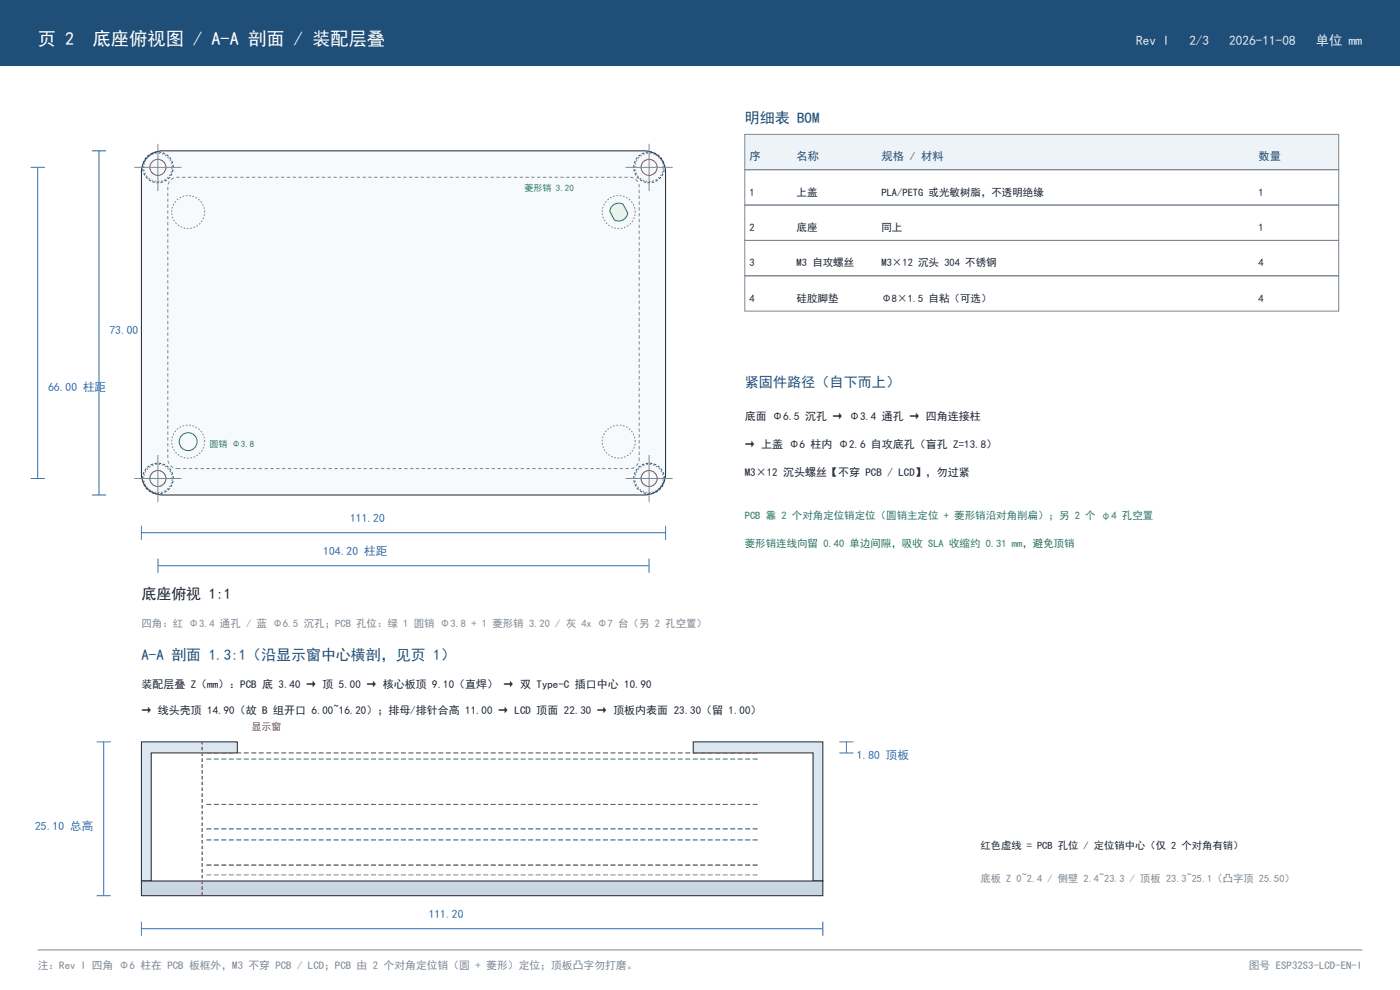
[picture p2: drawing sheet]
<svg xmlns="http://www.w3.org/2000/svg" width="297mm" height="210mm" viewBox="0 0 297 210" stroke-linecap="round" stroke-linejoin="round" font-family="sans-serif">
<path d="M0 0h297v14h-297z" fill-rule="evenodd" fill="#1f4e79"/>
<path d="M31.1 33.6a4.5 4.5 0 0 1 3.4-1.6h102.2a4.5 4.5 0 0 1 4.5 4.5v64a4.5 4.5 0 0 1-4.5 4.5h-102.2a4.5 4.5 0 0 1-4.5-4.5v-64a4.5 4.5 0 0 1 1.1-2.9z" fill-rule="evenodd" fill="#f7fafc"/>
<path d="M31.1 33.6a4.5 4.5 0 0 1 3.4-1.6h102.2a4.5 4.5 0 0 1 4.5 4.5v64a4.5 4.5 0 0 1-4.5 4.5h-102.2a4.5 4.5 0 0 1-4.5-4.5v-64a4.5 4.5 0 0 1 1.1-2.9z" fill="none" stroke="#1b2430" stroke-width=".21"/>
<path d="M36.2 38.2l.9-.5 .5-.1h96a2 2 0 0 1 2 2v57.8a2 2 0 0 1-2 2h-96a2 2 0 0 1-2-2v-57.8l.1-.5z" fill="none" stroke="#7b8794" stroke-width=".21" stroke-dasharray=".7 .5" stroke-linecap="butt"/>
<g fill="none" stroke="#c0392b" stroke-width=".21">
<circle cx="33.5" cy="35.5" r="1.7"/>
<circle cx="137.7" cy="35.5" r="1.7"/>
<circle cx="33.5" cy="101.5" r="1.7"/>
<circle cx="137.7" cy="101.5" r="1.7"/>
</g>
<path d="M36.7 35.5a3.3 3.3 0 0 0-4.6-2.9 3.3 3.3 0 0 0-.6 5.5 3.3 3.3 0 0 0 5.2-1.9v-.7M140.9 35.5a3.3 3.3 0 0 0-4.6-2.9 3.3 3.3 0 0 0-.6 5.5 3.3 3.3 0 0 0 5.2-1.9v-.7M36.7 101.5a3.3 3.3 0 0 0-4.6-2.9 3.3 3.3 0 0 0-.6 5.5 3.3 3.3 0 0 0 5.2-1.9v-.7M140.9 101.5a3.3 3.3 0 0 0-4.6-2.9 3.3 3.3 0 0 0-.6 5.5 3.3 3.3 0 0 0 5.2-1.9v-.7" fill="none" stroke="#1f4e79" stroke-width=".21" stroke-dasharray=".5 .4" stroke-linecap="butt"/>
<path d="M36.5 35.5a3 3 0 0 0-4.3-2.7 3 3 0 0 0-.6 5 3 3 0 0 0 4.8-1.6l.1-.7M140.7 35.5a3 3 0 0 0-4.3-2.7 3 3 0 0 0-.6 5 3 3 0 0 0 4.8-1.6l.1-.7M43.4 45a3.5 3.5 0 0 0-5-3.1 3.5 3.5 0 0 0-.6 5.9 3.5 3.5 0 0 0 5.5-2.1l.1-.7M134.8 45a3.5 3.5 0 0 0-5.1-3.1 3.5 3.5 0 0 0-.6 5.9 3.5 3.5 0 0 0 5.6-2.1l.1-.7M43.4 93.7a3.5 3.5 0 0 0-5-3.2 3.5 3.5 0 0 0-.6 6 3.5 3.5 0 0 0 5.5-2.1l.1-.7M134.8 93.7a3.5 3.5 0 0 0-5.1-3.2 3.5 3.5 0 0 0-.6 6 3.5 3.5 0 0 0 5.6-2.1l.1-.7M36.5 101.5a3 3 0 0 0-4.3-2.7 3 3 0 0 0-.6 5 3 3 0 0 0 4.8-1.6l.1-.7M140.7 101.5a3 3 0 0 0-4.3-2.7 3 3 0 0 0-.6 5 3 3 0 0 0 4.8-1.6l.1-.7" fill="none" stroke="#7b8794" stroke-width=".21" stroke-dasharray=".4 .4" stroke-linecap="butt"/>
<path d="M28.5 35.5h10M33.5 30.5v10M132.7 35.5h10M137.7 30.5v10M33.5 96.5v10M137.7 96.5v10M28.5 101.5h10M132.7 101.5h10" fill="none" stroke="#7b8794" stroke-width=".21"/>
<circle cx="39.9" cy="93.7" r="1.9" fill="none" stroke="#2e7d52" stroke-width=".21"/>
<path d="M129.9 43.7a1.9 1.9 0 0 1 2.3-.4l1 1.8a1.9 1.9 0 0 1-2.9 1.5l-.9-1.8z" fill-rule="evenodd" fill="#e4f3ea"/>
<path d="M129.9 43.7a1.9 1.9 0 0 1 2.3-.4l1 1.8a1.9 1.9 0 0 1-2.9 1.5l-.9-1.8z" fill="none" stroke="#2e7d52" stroke-width=".21"/>
<path d="M6.5 35.5h3M8 35.5v66M19.5 32h3M21 32v73M6.5 101.5h3M19.5 105h3M30 113h111.2M30 111.5v3M33.5 120h104.2M33.5 118.5v3M137.7 118.5v3M141.2 111.5v3" fill="none" stroke="#2f6db3" stroke-width=".21"/>
<path d="M158 28.5h126v7.5h-126z" fill-rule="evenodd" fill="#eef3f8"/>
<path d="M158 28.5h126v7.5h-126zM158 36h126v7.5h-126zM158 43.5h126v7.5h-126zM158 51h126v7.5h-126zM158 58.5h126v7.5h-126z" fill="none" stroke="#7b8794" stroke-width=".21"/>
<g fill="#dce6f0" stroke="#1b2430" stroke-width=".21">
<path d="M30 157.4h20.3v2.3h-18.2v27.2h-2.1z" fill-rule="evenodd"/>
<path d="M147.1 157.4h27.5v29.5h-2.1v-27.2h-25.4z" fill-rule="evenodd"/>
</g>
<path d="M30 186.9h144.6v3.1h-144.6z" fill-rule="evenodd" fill="#c9d6e3"/>
<path d="M30 186.9h144.6v3.1h-144.6z" fill="none" stroke="#1b2430" stroke-width=".21"/>
<path d="M42.9 190v-32.6" fill="none" stroke="#c0392b" stroke-width=".21" stroke-dasharray=".7 .5" stroke-linecap="butt"/>
<path d="M43.8 185.6h117" fill="none" stroke="#7b8794" stroke-width=".21" stroke-dasharray="1.1 .5" stroke-linecap="butt"/>
<path d="M43.8 183.5h117" fill="none" stroke="#1b2430" stroke-width=".21" stroke-dasharray="1.1 .5" stroke-linecap="butt"/>
<path d="M43.8 178.2h117M43.8 175.8h117" fill="none" stroke="#1f4e79" stroke-width=".21" stroke-dasharray="1.1 .5" stroke-linecap="butt"/>
<path d="M43.8 170.6h117M43.8 161h117" fill="none" stroke="#2e7d52" stroke-width=".21" stroke-dasharray="1.1 .5" stroke-linecap="butt"/>
<path d="M43.8 159.7h117" fill="none" stroke="#c0392b" stroke-width=".21" stroke-dasharray="1.1 .5" stroke-linecap="butt"/>
<path d="M20.5 157.4h3M22 157.4v32.6M178.1 157.4h3M178.1 159.7h3M179.6 157.4v2.3M20.5 190h3M30 197h144.6M30 195.5v3M174.6 195.5v3" fill="none" stroke="#2f6db3" stroke-width=".21"/>
<path d="M8 201.5h281" fill="none" stroke="#7b8794" stroke-width=".21"/>
<g font-size="3.9" fill="#fff">
<text x="8" y="9.5">页 2</text>
<text x="19.6" y="9.5">底座俯视图 / A-A 剖面 / 装配层叠</text>
</g>
<g font-size="3.2" fill="#1f4e79">
<text x="158" y="26">明细表 BOM</text>
<text x="30" y="140">A-A 剖面 1.3:1（沿显示窗中心横剖，见页 1）</text>
</g>
<text font-size="3.2" fill="#1b2430" x="30" y="127">底座俯视 1:1</text>
<text font-size="3" fill="#1f4e79" x="158" y="82">紧固件路径（自下而上）</text>
<g font-size="2.8" fill="#dce8f5">
<text x="241" y="9.5">Rev I</text>
<text x="252.3" y="9.5">2/3</text>
<text x="260.8" y="9.5">2026-11-08</text>
<text x="279.1" y="9.5">单位 mm</text>
</g>
<g font-size="2.5" fill="#2f6db3">
<text x="23.2" y="70.9">73.00</text>
<text x="10.2" y="83">66.00 柱距</text>
<text x="74.3" y="110.8">111.20</text>
<text x="68.6" y="117.8">104.20 柱距</text>
<text x="181.8" y="161">1.80 顶板</text>
<text x="7.5" y="176.1">25.10 总高</text>
<text x="90.9" y="194.8">111.20</text>
</g>
<g font-size="2.4" fill="#1f4e79">
<text x="159" y="34">序</text>
<text x="169" y="34">名称</text>
<text x="187" y="34">规格 / 材料</text>
<text x="267" y="34">数量</text>
</g>
<g font-size="2.3" fill="#1b2430">
<text x="158" y="89">底面 Φ6.5 沉孔 → Φ3.4 通孔 → 四角连接柱</text>
<text x="158" y="95">→ 上盖 Φ6 柱内 Φ2.6 自攻底孔（盲孔 Z=13.8）</text>
<text x="158" y="101">M3×12 沉头螺丝【不穿 PCB / LCD】，勿过紧</text>
<text x="30" y="146">装配层叠 Z（mm）：PCB 底 3.40 → 顶 5.00 → 核心板顶 9.10（直焊） → 双 Type-C 插口中心 10.90</text>
<text x="30" y="151.5">→ 线头壳顶 14.90（故 B 组开口 6.00~16.20）；排母/排针合高 11.00 → LCD 顶面 22.30 → 顶板内表面 23.30（留 1.00）</text>
</g>
<g font-size="2.3" fill="#7b8794">
<text x="8" y="205.5">注：Rev I 四角 Φ6 柱在 PCB 板框外，M3 不穿 PCB / LCD；PCB 由 2 个对角定位销（圆 + 菱形）定位；顶板凸字勿打磨。</text>
<text x="264.9" y="205.5">图号 ESP32S3-LCD-EN-I</text>
</g>
<g font-size="2.2" fill="#1b2430">
<text x="159" y="41.5">1</text>
<text x="169" y="41.5">上盖</text>
<text x="187" y="41.5">PLA/PETG 或光敏树脂，不透明绝缘</text>
<text x="267" y="41.5">1</text>
<text x="159" y="49">2</text>
<text x="169" y="49">底座</text>
<text x="187" y="49">同上</text>
<text x="267" y="49">1</text>
<text x="159" y="56.5">3</text>
<text x="169" y="56.5">M3 自攻螺丝</text>
<text x="187" y="56.5">M3×12 沉头 304 不锈钢</text>
<text x="267" y="56.5">4</text>
<text x="159" y="64">4</text>
<text x="169" y="64">硅胶脚垫</text>
<text x="187" y="64">Φ8×1.5 自粘（可选）</text>
<text x="267" y="64">4</text>
<text x="208" y="180">红色虚线 = PCB 孔位 / 定位销中心（仅 2 个对角有销）</text>
</g>
<g font-size="2.2" fill="#2e7d52">
<text x="158" y="110">PCB 靠 2 个对角定位销定位（圆销主定位 + 菱形销沿对角削扁）；另 2 个 φ4 孔空置</text>
<text x="158" y="116">菱形销连线向留 0.40 单边间隙，吸收 SLA 收缩约 0.31 mm，避免顶销</text>
</g>
<g font-size="2.2" fill="#7b8794">
<text x="30" y="133">四角：红 Φ3.4 通孔 / 蓝 Φ6.5 沉孔；PCB 孔位：绿 1 圆销 Φ3.8 + 1 菱形销 3.20 / 灰 4x Φ7 台（另 2 孔空置）</text>
<text x="208" y="187">底板 Z 0~2.4 / 侧壁 2.4~23.3 / 顶板 23.3~25.1（凸字顶 25.50）</text>
</g>
<text font-size="2.1" fill="#c0392b" x="53.3" y="154.9">显示窗</text>
<g font-size="1.9" fill="#2e7d52">
<text x="111.3" y="40.5">菱形销 3.20</text>
<text x="44.4" y="94.9">圆销 Φ3.8</text>
</g>
</svg>
